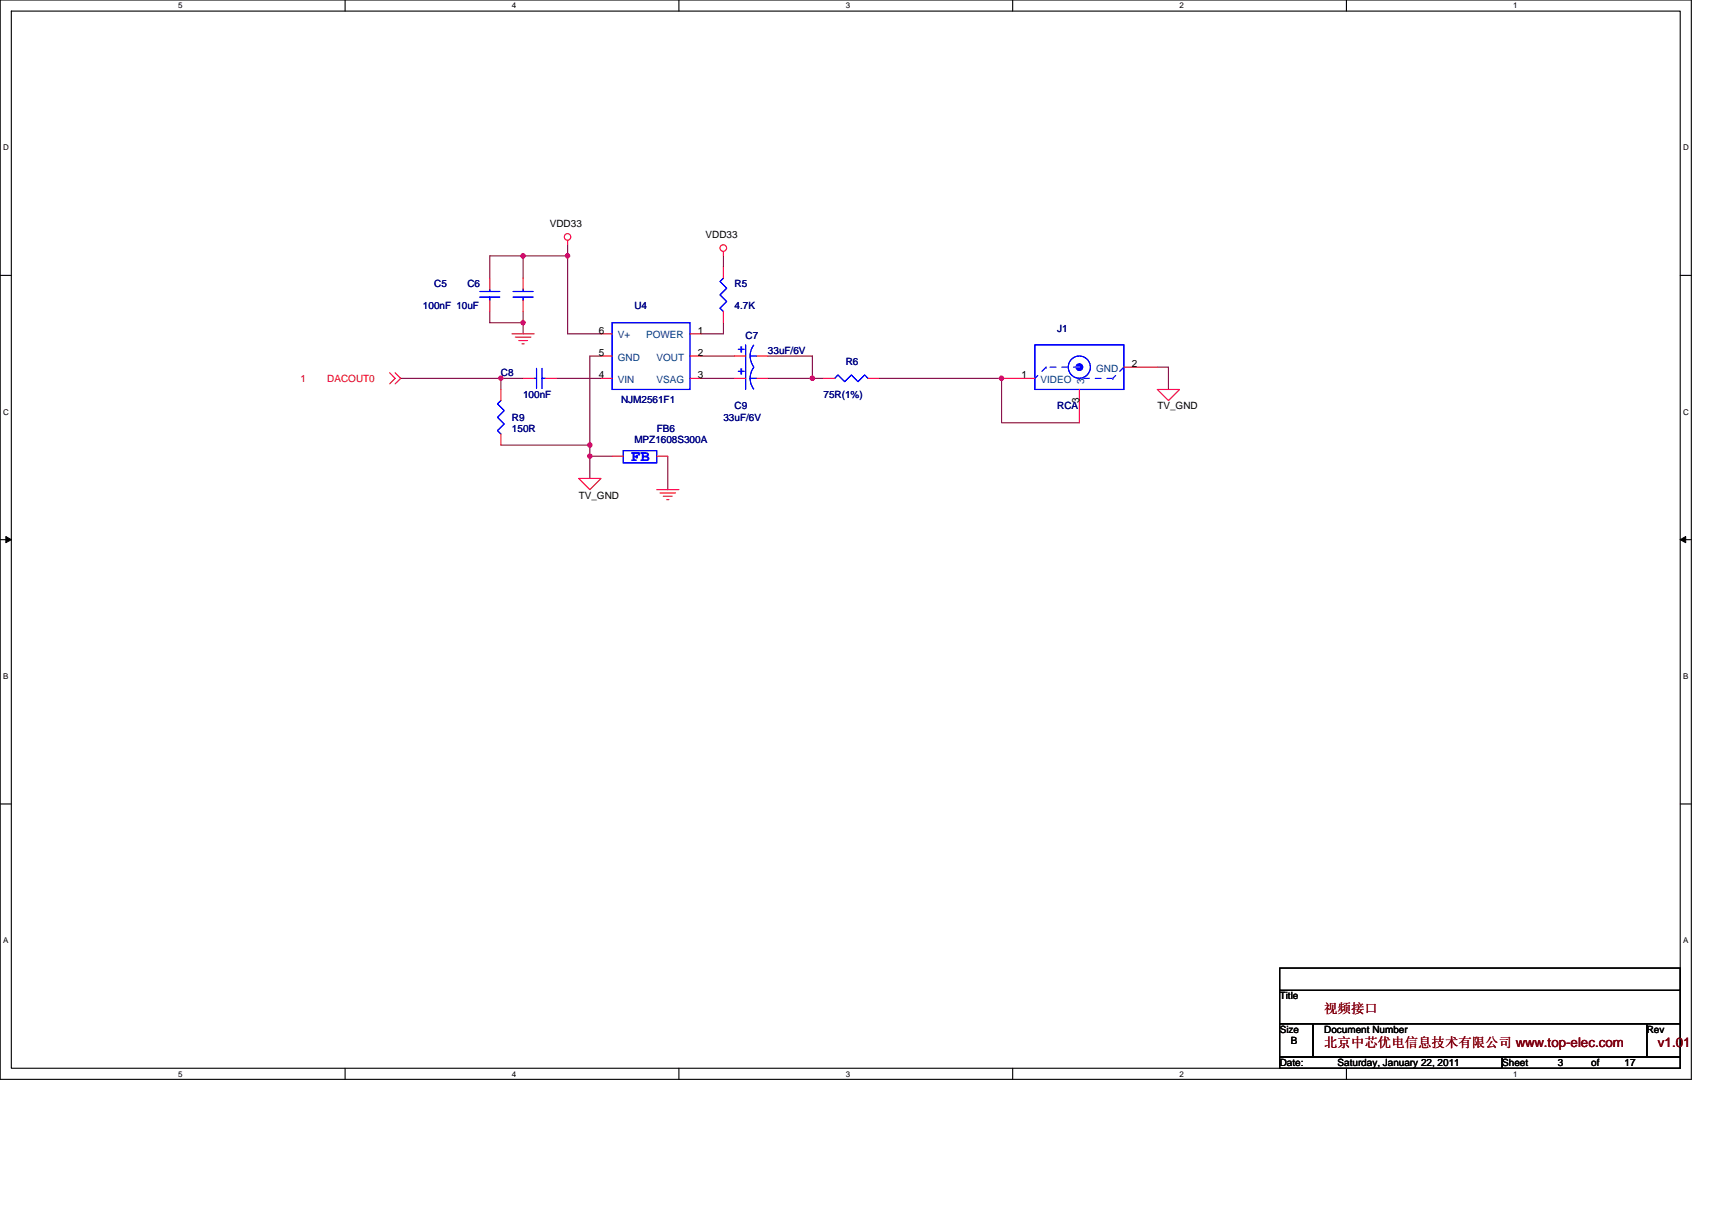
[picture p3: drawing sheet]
<svg xmlns="http://www.w3.org/2000/svg" width="297mm" height="210mm" viewBox="0 0 297 210" stroke-linecap="round" stroke-linejoin="round" font-family="sans-serif">
<path d="M0 0h293.5v187.2h-293.5zM2 1.9h289.5v183.4h-289.5z" fill="none" stroke="#000" stroke-width=".19"/>
<g fill="#fff">
<path d="M30.9 .2h.8v1.6h-.8z"/>
<path d="M30.9 185.5h.8v1.6h-.8z"/>
</g>
<path d="M59.9 0v1.9M59.9 185.3v1.9" fill="none" stroke="#000" stroke-width=".19"/>
<g fill="#fff">
<path d="M88.8 .2h.8v1.6h-.8z"/>
<path d="M88.8 185.5h.8v1.6h-.8z"/>
</g>
<path d="M117.8 0v1.9M117.8 185.3v1.9" fill="none" stroke="#000" stroke-width=".19"/>
<g fill="#fff">
<path d="M146.7 .2h.8v1.6h-.8z"/>
<path d="M146.7 185.5h.8v1.6h-.8z"/>
</g>
<path d="M175.7 0v1.9M175.7 185.3v1.9" fill="none" stroke="#000" stroke-width=".19"/>
<g fill="#fff">
<path d="M204.7 .2h.7v1.6h-.7z"/>
<path d="M204.7 185.5h.7v1.6h-.7z"/>
</g>
<path d="M233.6 0v1.9M233.6 185.3v1.9" fill="none" stroke="#000" stroke-width=".19"/>
<g fill="#fff">
<path d="M262.6 .2h.7v1.6h-.7z"/>
<path d="M262.6 185.5h.7v1.6h-.7z"/>
<path d="M.5 24.8h1v1.6h-1z"/>
<path d="M292 24.8h1v1.6h-1z"/>
<path d="M.5 70.7h1v1.5h-1z"/>
<path d="M292 70.7h1v1.5h-1z"/>
</g>
<path d="M0 47.8h2M291.5 47.8h2" fill="none" stroke="#000" stroke-width=".19"/>
<g fill="#fff">
<path d="M.5 116.5h.9v1.6h-.9z"/>
<path d="M292 116.5h.9v1.6h-.9z"/>
</g>
<path d="M0 93.6h2M291.5 93.6h2" fill="none" stroke="#000" stroke-width=".19"/>
<path d="M1 93.1l1 .5-1 .5zM291.5 93.6l1-.5v1z" fill="#000" stroke="#000" stroke-width=".17"/>
<g fill="#fff">
<path d="M.5 162.4h.9v1.5h-.9z"/>
<path d="M292 162.4h.9v1.5h-.9z"/>
</g>
<path d="M0 139.5h2M291.5 139.5h2M222 167.9h69.5v3.9h-69.5zM222 171.8h69.5v5.8h-69.5zM222 177.6h5.8v5.8h-5.8zM227.8 177.6h57.9v5.8h-57.9zM285.7 177.6h5.8v5.8h-5.8zM222 183.4h38.6v1.9h-38.6zM260.6 183.4h30.9v1.9h-30.9z" fill="none" stroke="#000" stroke-width=".19"/>
<g fill="none" stroke="#800040" stroke-width=".19">
<path d="M85 54v2h5.8M90.8 44.4v3.9M90.8 54v3.9M98.5 42.5v15.4h5.8M98.5 44.4h-13.5v3.9M125.5 44.4v1.9M125.5 56v1.9h-3.9M69.5 65.6h21.3M86.9 77.2h15.4M86.9 65.6v2M96.6 65.6h7.7M102.3 79.1h3.9"/>
<path d="M104.3 61.8h-2v21.2M115.9 79.1v5.8M121.6 65.6h5.8M121.6 61.8h5.8M133.2 65.6h9.7M133.2 61.8h7.7v3.8M152.5 65.6h21.3v7.7h13.5M200.8 63.7h1.9v3.9"/>
</g>
<g fill="#f0f" stroke="#f0f" stroke-width=".19">
<circle cx="98.5" cy="44.4" r=".38"/>
<circle cx="90.7" cy="56" r=".38"/>
<circle cx="140.9" cy="65.6" r=".38"/>
<circle cx="86.9" cy="65.6" r=".38"/>
<circle cx="173.8" cy="65.6" r=".38"/>
<circle cx="90.7" cy="44.4" r=".38"/>
<circle cx="102.3" cy="79.1" r=".38"/>
<circle cx="102.3" cy="77.2" r=".38"/>
</g>
<g fill="none" stroke="#f00" stroke-width=".19">
<path d="M85 48.3v1.9M85 52.1v1.9M88.8 57.9h3.9M89.4 58.5h2.7M90 59.1h1.5M90.6 59.6h.3M90.8 48.3v1.9M90.8 52.1v1.9M98.5 41.7v.8M104.3 57.9h1.9M119.7 57.9h1.9M125.5 43.6v.8"/>
<path d="M125.5 46.3v2M125.5 54v2M67.6 64.7l1 .9-1 1M68.6 64.7l.9 .9-.9 1M86.9 67.6v1.9M86.9 75.3v1.9M90.8 65.6h1.9M94.6 65.6h2M104.3 61.8h1.9M104.3 65.6h1.9M106.2 79.1h1.9M113.9 79.1h2"/>
<path d="M119.7 61.8h1.9M119.7 65.6h1.9M127.4 61.8h2M127.4 65.6h2M131.3 61.8h1.9M131.3 65.6h1.9M142.9 65.6h1.9M150.6 65.6h1.9M173.8 65.6h5.8M187.3 67.6v5.7M195 63.7h5.8M200.8 67.6h3.9l-2 1.9z"/>
<path d="M100.4 83h3.9l-2 1.9zM113.9 84.9h3.9M114.5 85.5h2.7M115.1 86.1h1.5M115.7 86.7h.4"/>
<circle cx="98.5" cy="41.1" r=".57"/>
<circle cx="125.5" cy="43" r=".57"/>
</g>
<g fill="none" stroke="#00f" stroke-width=".19">
<path d="M83.2 51.5h3.5M83.2 50.6h3.5M85 50.2v.4M85 51.5v.6M89 51.5h3.5M89 50.6h3.5M90.8 50.2v.4M90.8 51.5v.6M106.2 56h13.5v11.6h-13.5zM125.5 48.3l-.6 .5 1.2 1.2-1.2 1.2 1.2 1.1-1.2 1.2 .6 .5M129.4 59.8v7.8M130.8 59.9a3.1 3.1 0 0 0 0 3.7"/>
<path d="M179.6 59.8h15.4v7.8h-15.4zM86.9 69.5l-.6 .6 1.2 1.1-1.2 1.2 1.2 1.2-1.2 1.1 .6 .6M92.7 65.6h.4M93.1 63.9v3.5M94 65.6h.6M94 63.9v3.5M108.1 78.2h5.8v2.1h-5.8zM130.2 65.6h1.1M130.2 61.8h1.1M130.8 63.7a3.1 3.1 0 0 0 0 3.8M144.8 65.6l.6-.6 1.2 1.2 1.1-1.2 1.2 1.2 1.1-1.2 .6 .6"/>
<circle cx="187.3" cy="63.7" r="1.92"/>
</g>
<circle cx="187.3" cy="63.7" r=".57" fill="#00f" stroke="#00f" stroke-width=".19"/>
<path d="M179.6 65.6h.1M181.5 63.7h.1M181.5 63.7l-1.9 1.9M187.3 63.7h-5.8M187.3 65.6h.1M193.1 65.6h-5.8M193.1 65.6h.1M195 63.7l-1.9 1.9" fill="none" stroke="#fff" stroke-width=".17" stroke-dasharray="1 1 1 1 1 1 1 1"/>
<path d="M179.6 65.6h.1M181.5 63.7h.1M181.5 63.7l-1.9 1.9M187.3 63.7h-5.8M187.3 65.6h.1M193.1 65.6h-5.8M193.1 65.6h.1M195 63.7l-1.9 1.9" fill="none" stroke="#00f" stroke-width=".17" stroke-dasharray="1 1 1 1 1 1 1 1"/>
<text font-size="2.7" fill="#00f" x="109.5" y="80">FB</text>
<g font-size="2.3" fill="#800000">
<text x="229.8" y="175.8">视频接口</text>
<text x="229.8" y="181.6">北京中芯优电信息技术有限公司 www.top-elec.com</text>
<text x="287.7" y="181.6">v1.01</text>
</g>
<g font-size="2.1" fill="#00f">
<text x="129.2" y="65" transform="rotate(-90 129.2 65)">+</text>
<text x="129.2" y="61.2" transform="rotate(-90 129.2 61.2)">+</text>
</g>
<g font-size="1.7">
<text x="95.4" y="39.4">VDD33</text>
<text x="122.4" y="41.3">VDD33</text>
<text x="103.9" y="57.9">6</text>
<text x="121.1" y="57.9">1</text>
<text x="103.9" y="61.7">5</text>
<text x="103.9" y="65.6">4</text>
<text x="121.1" y="61.7">2</text>
<text x="121.1" y="65.6">3</text>
<text x="177.2" y="65.6">1</text>
<text x="196.4" y="63.7">2</text>
<text x="187.3" y="69.9" transform="rotate(-90 187.3 69.9)">3</text>
<text x="200.8" y="71">TV_GND</text>
<text x="100.4" y="86.5">TV_GND</text>
<text x="222" y="173.4">Title</text>
<text x="222" y="179.1">Size</text>
<text x="229.8" y="179.1">Document Number</text>
<text x="285.7" y="179.1">Rev</text>
<text x="222" y="184.9">Date:</text>
<text x="224" y="181.1">B</text>
<text x="232.1" y="184.9">Saturday, January 22, 2011</text>
<text x="260.6" y="184.9">Sheet</text>
<text x="270.3" y="184.9">3</text>
<text x="276.1" y="184.9">of</text>
<text x="281.9" y="184.9">17</text>
</g>
<g font-size="1.7" fill="#000080">
<text x="73.4" y="53.7">100nF 10uF</text>
<text x="75.3" y="49.8">C5</text>
<text x="81.1" y="49.8">C6</text>
<text x="110.1" y="53.7">U4</text>
<text x="127.4" y="49.8">R5</text>
<text x="127.4" y="53.7">4.7K</text>
<text x="129.4" y="58.9">C7</text>
<text x="183.4" y="57.5">J1</text>
<text x="86.9" y="65.2">C8</text>
<text x="133.2" y="61.4">33uF/6V</text>
<text x="146.7" y="63.3">R6</text>
<text x="90.8" y="69.1">100nF</text>
<text x="107.8" y="69.9">NJM2561F1</text>
<text x="127.4" y="71">C9</text>
<text x="142.9" y="69.1">75R(1%)</text>
<text x="183.4" y="71">RCA</text>
<text x="88.8" y="73">R9</text>
<text x="88.8" y="74.9">150R</text>
<text x="110.1" y="76.8">MPZ1608S300A</text>
<text x="113.9" y="74.9">FB6</text>
<text x="125.5" y="73">33uF/6V</text>
</g>
<g font-size="1.7" fill="#004080">
<text x="107.2" y="58.7">V+</text>
<text x="112.1" y="58.7">POWER</text>
<text x="107.2" y="62.5">GND</text>
<text x="113.9" y="62.5">VOUT</text>
<text x="190.2" y="64.5">GND</text>
<text x="107.2" y="66.4">VIN</text>
<text x="113.9" y="66.4">VSAG</text>
<text x="180.5" y="66.4">VIDEO</text>
<text x="188.1" y="66.6" transform="rotate(-90 188.1 66.6)">3</text>
</g>
<g font-size="1.7" fill="#f00">
<text x="52.2" y="66.2">1</text>
<text x="56.8" y="66.2">DACOUT0</text>
</g>
<g font-size="1.4">
<text x="30.9" y="1.5">5</text>
<text x="88.8" y="1.5">4</text>
<text x="146.7" y="1.5">3</text>
<text x="204.7" y="1.5">2</text>
<text x="262.6" y="1.5">1</text>
<text x=".5" y="26.1">D</text>
<text x="292" y="26.1">D</text>
<text x=".5" y="71.9">C</text>
<text x="292" y="71.9">C</text>
<text x=".5" y="117.8">B</text>
<text x="292" y="117.8">B</text>
<text x=".5" y="163.6">A</text>
<text x="292" y="163.6">A</text>
<text x="30.9" y="186.8">5</text>
<text x="88.8" y="186.8">4</text>
<text x="146.7" y="186.8">3</text>
<text x="204.7" y="186.8">2</text>
<text x="262.6" y="186.8">1</text>
</g>
</svg>
